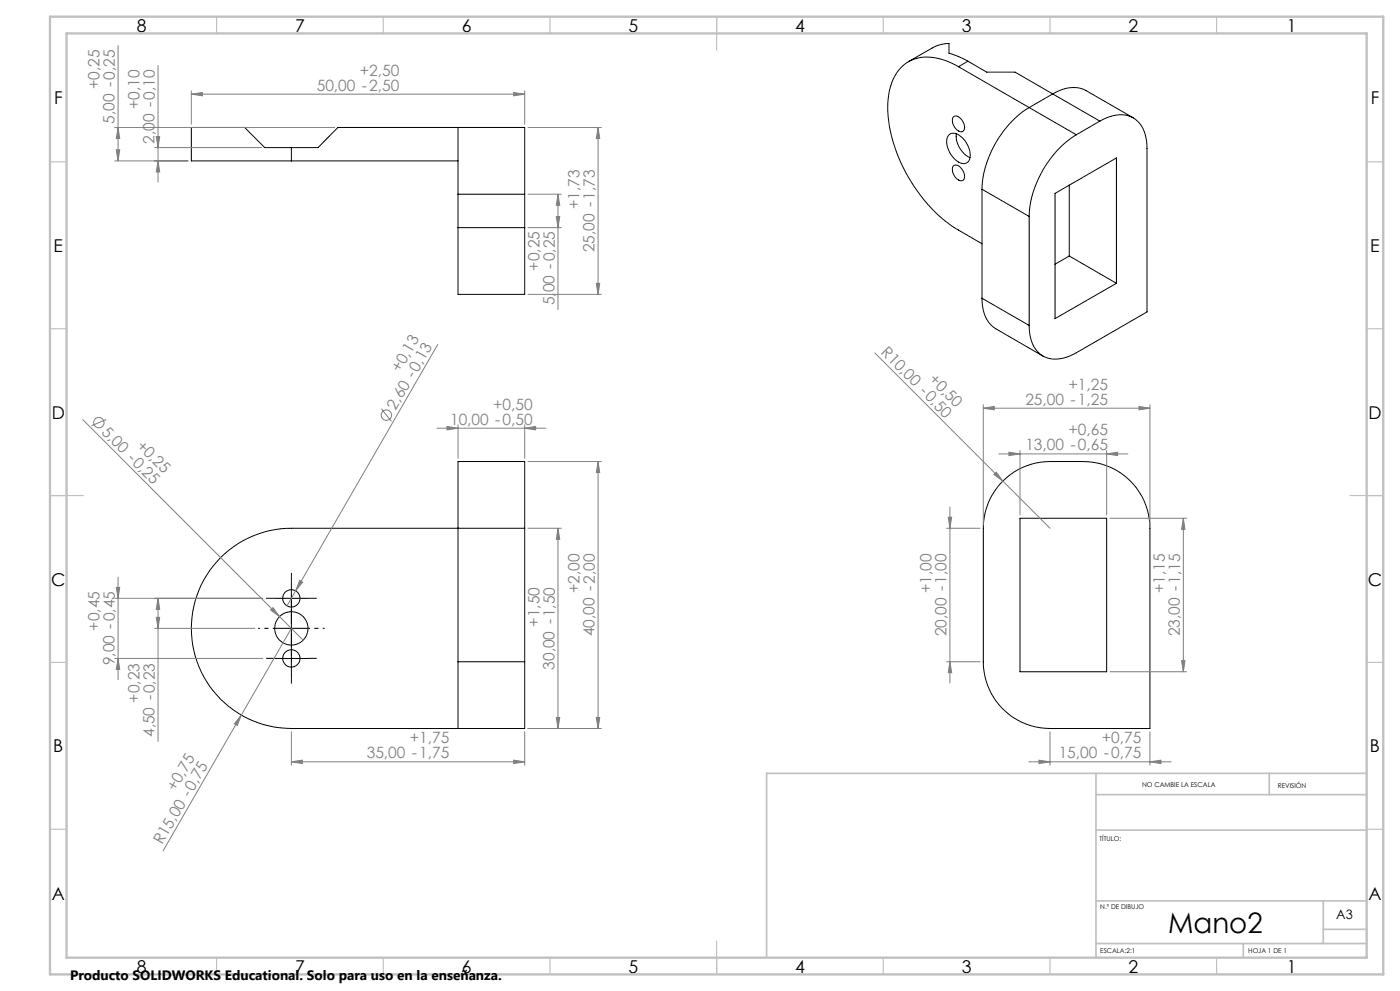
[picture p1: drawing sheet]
<svg xmlns="http://www.w3.org/2000/svg" width="420mm" height="297mm" viewBox="0 0 420 297" stroke-linecap="round" stroke-linejoin="round" font-family="sans-serif">
<g fill="none" stroke="#000" stroke-width=".3">
<path d="M287.5 20a15.8 15.8 0 0 0-14.1-1.9 12.6 12.6 0 0 0-6.8 10.2 39.6 39.6 0 0 0 5.9 24.8 43.3 43.3 0 0 0 15 15.9l7.1 4.1M287.5 20l35.4 20.4M290.4 18.3l-2.9-1.4-2.8-.9v-3l-2.1 .3-1.9 .6-8.2 4.6M290.4 18.3l5.6 3.3h8.5l25.5 14.7M290.4 18.3l-2.9 1.7M137.4 38.2v20M286.1 34.9a2.69 2.69 0 0 1 3.2 2.5 1.29 1.29 0 0 1 0 1.5 1.29 1.29 0 0 1-1.4 .5 3.5 3.5 0 0 1-2-4.3zM330 36.3a10.4 10.4 0 0 1 10-1 9.8 9.8 0 0 1 4.1 9.2v49l-21.2 12.2a10.4 10.4 0 0 1-10 1 9.8 9.8 0 0 1-4.1-9.2M330 36.3l-7.1 4.1M340 35.3l-14.2-8.1a9.9 9.9 0 0 0-10 .9l-7 4.1a31.1 31.1 0 0 0-14.2 24.5M87.4 44.2h8l6-6h56v20M87.4 44.2h-8l-6-6h-16v10h30"/>
<path d="M87.4 48.2h50M87.4 44.2v4M137.4 58.2v10M137.4 58.2h20M157.4 58.2v10M284.8 40.4a2.63 2.63 0 0 1 3.5 .5 6.9 6.9 0 0 1 2.4 7.2 2.27 2.27 0 0 1-3.6 .1 7.1 7.1 0 0 1-2.8-7.1zM286.1 49.6a1.98 1.98 0 0 1 2.6 1.2 2.55 2.55 0 0 1 .1 3.3 3.2 3.2 0 0 1-3.1-3.6zM286.9 40.1a7.4 7.4 0 0 0 4.1 7.1M294.6 56.7l14.2 8.2M294.6 56.7v32.7M316.5 58l18.4-10.7v37.6l-18.4 10.6zM320.8 55.5v21.2"/>
<path d="M322.9 40.4a31.1 31.1 0 0 0-14.1 24.5M137.4 68.2v20h20v-20M137.4 68.2h20M308.8 64.9v32.6M320.8 76.7l14.1 8.2M320.8 76.7l-4.3 2.5M294.6 89.4a10.1 10.1 0 0 0 4.1 9.1l14.2 8.2M294.6 89.4l14.2 8.1M157.4 158.3v-20h-20v60M157.4 158.3h-70a30 30 0 0 0-30 30 30 30 0 0 0 30 30h70v-20M157.4 158.3v40M300.8 144.2a19.9 19.9 0 0 1 14.2-5.9h10a20 20 0 0 1 20 20v60h-30a20 20 0 0 1-20-20v-40a20.1 20.1 0 0 1 5.8-14.1z"/>
<path d="M306 155.3h26v46h-26zM82.4 179.3h10M87.4 174.3v28M82.4 188.3h10M82.4 197.3h10M137.4 198.3v20M137.4 198.3h20"/>
<circle cx="87.4" cy="179.3" r="2.6"/>
<circle cx="87.4" cy="197.3" r="2.59"/>
<circle cx="87.4" cy="188.3" r="5"/>
</g>
<g fill="none" stroke="#808080" stroke-width=".3">
<path d="M35.4 13.6v34.6M47.4 19.6v35M34.4 38.2h66M35.4 38.2l.5 3.3h-1zM57.4 28.2l3.3-.5v1zM57.4 27.2v10M57.4 28.2h100M154.1 27.7l3.3 .5-3.3 .5zM157.4 27.2v10M158.4 38.2h22M179.4 38.2v50M179.4 38.2l.5 3.3h-1z"/>
<path d="M34.4 48.2h22M34.9 44.9h1l-.5 3.3zM46.4 44.2h32M46.9 40.9h1l-.5 3.3zM47.4 48.2l.5 3.3h-1zM158.4 58.2h10M167.4 58.2v34.6M167.4 58.2l.5 3.3h-1zM158.4 68.2h10M166.9 64.9h1l-.5 3.3zM158.4 88.2h22M178.9 84.9h1l-.5 3.3z"/>
<path d="M131.3 103.2l-42.6 73.9M262.4 105.8l38.4 38.4M24.9 125.8l59 59M31.9 125.7l-4.5 1.9M114.4 122.5l3 3.8M131.1 128.3h32.7M134.1 127.8l3.3 .5-3.3 .5zM137.4 127.3v10M157.4 128.3l3.3-.5v1zM157.4 127.3v10M158.4 138.3h22M179.4 138.3v80"/>
<path d="M179.4 138.3l.5 3.3h-1zM295 122.3l3.3-.5v1zM295 121.3v36M295 122.3h50M299.6 136h38.7M302.7 135.5l3.3 .5-3.3 .6zM306 135v19.3M332 136l3.3-.5v1.1zM332 135v19.3M341.7 121.8l3.3 .5-3.3 .5zM345 121.3v36M158.4 158.3h10"/>
<path d="M167.4 158.3v60M167.4 158.3l.5 3.3h-1zM284 158.3h10M284.5 155h1l-.5 3.3zM285 152v52.7M298.2 142.2l.7-.7 1.9 2.7zM300.8 144.2l14.2 14.1M333 155.3h23M355 155.3v46M355 155.3l.5 3.3h-1zM34.4 179.3h44.4M34.9 176h1l-.5 3.3z"/>
<path d="M35.4 173v30.7M47.4 179.3v42.9M47.4 179.3l.5 3.3h-1zM88.7 177.1l-2.6 4.5M89.9 174l.9 .5-2.1 2.6zM34.4 197.3h44.4M35.4 197.3l.5 3.3h-1zM46.4 188.3h30M46.9 185h1l-.5 3.3zM81.2 182.8l.7-.7 2 2.7zM83.9 184.8l7 7.1M87.4 188.3l-15 26"/>
<path d="M284 198.3h10M285 198.3l.5 3.3h-1zM354.5 198h1l-.5 3.3zM72.4 214.3l-1.2 3.1-.9-.5zM72.4 214.3l-23.5 40.7M87.4 219.3v10M157.4 219.3v10M158.4 218.3h22M166.9 215h1l-.5 3.3zM178.9 215h1l-.5 3.3zM315 219.3v10M333 201.3h23"/>
<path d="M345 219.3v10M87.4 228.3l3.3-.5v1zM87.4 228.3h70M154.1 227.8l3.3 .5-3.3 .5zM308.6 228.3h42.7M311.7 227.8l3.3 .5-3.3 .5zM345 228.3l3.3-.5v1z"/>
<circle cx="29.7" cy="126.7" r="1.57"/>
<circle cx="115.9" cy="124.4" r="1.56"/>
</g>
<path d="M82.4 188.3h-5M87.4 183.3v-5M87.4 193.3v5M92.4 188.3h5" fill="none" stroke="#000" stroke-width=".3" stroke-dasharray="15.2 1.3 1.3 1.3" stroke-dashoffset="14.6" stroke-linecap="butt"/>
<path d="M82.4 179.3h-2.6M87.4 174.3v-2.6M92.4 179.3h2.6M82.4 197.3h-2.6M87.4 192.3v-2.6M87.4 184.3v2.6M92.4 197.3h2.6M87.4 202.3v2.6" fill="none" stroke="#000" stroke-width=".3" stroke-dasharray="15.2 1.3 1.3 1.3" stroke-linecap="butt"/>
<g fill="none" stroke="#c0c0c0" stroke-width=".35">
<path d="M65 5v5M115 5v5M165 5v5M215 5v10M265 5v5M315 5v5M365 5v5M15 48.5h5M410 48.5h5M15 98.5h5M410 98.5h5M15 148.5h10"/>
<path d="M405 148.5h10M15 198.5h5M410 198.5h5M15 248.5h5M410 248.5h5M65 287v5M115 287v5M165 287v5M215 282v10M265 287v5M315 287v5M365 287v5"/>
</g>
<path d="M328.8 231.8v55.2M328.8 238.2h81.2M380.8 231.8v6.4M410 231.8h-180v55.2M328.8 248.8h81.2M328.8 270h81.2M397 270v12.8M397 278.5h13M328.8 282.8h81.2M373 282.8v4.2" fill="none" stroke="#c0c0c0" stroke-width=".5"/>
<path d="M15 5h400v287h-400zM20 10h390v277h-390z" fill="none" stroke="#c0c0c0" stroke-width=".7"/>
<g fill="#808080">
<path d="M81.2 182.8l.7-.7 2 2.7z"/>
<path d="M298.2 142.2l.7-.7 1.9 2.7z"/>
<path d="M72.4 214.3l-1.2 3.1-.9-.5z"/>
<path d="M89.9 174l.9 .5-2.1 2.6z"/>
<path d="M134.1 127.8l3.3 .5-3.3 .5zM157.4 128.3l3.3-.5v1zM302.7 135.5l3.3 .5-3.3 .6zM332 136l3.3-.5v1.1zM311.7 227.8l3.3 .5-3.3 .5zM345 228.3l3.3-.5v1zM57.4 28.2l3.3-.5v1zM154.1 27.7l3.3 .5-3.3 .5z"/>
<path d="M87.4 228.3l3.3-.5v1zM154.1 227.8l3.3 .5-3.3 .5z"/>
<path d="M46.9 40.9h1l-.5 3.3zM47.4 48.2l.5 3.3h-1zM35.4 38.2l.5 3.3h-1zM34.9 44.9h1l-.5 3.3z"/>
<path d="M34.9 176h1l-.5 3.3zM35.4 197.3l.5 3.3h-1zM47.4 179.3l.5 3.3h-1zM46.9 185h1l-.5 3.3zM167.4 158.3l.5 3.3h-1zM166.9 215h1l-.5 3.3zM179.4 138.3l.5 3.3h-1zM178.9 215h1l-.5 3.3zM355 155.3l.5 3.3h-1zM354.5 198h1l-.5 3.3zM284.5 155h1l-.5 3.3zM285 198.3l.5 3.3h-1zM179.4 38.2l.5 3.3h-1zM178.9 84.9h1l-.5 3.3zM167.4 58.2l.5 3.3h-1zM166.9 64.9h1l-.5 3.3z"/>
<path d="M295 122.3l3.3-.5v1zM341.7 121.8l3.3 .5-3.3 .5z"/>
</g>
<text font-size="8.5" x="350.4" y="279.7">Mano2</text>
<g font-size="5.3">
<text x="41" y="9.5">8</text>
<text x="88.5" y="9.5">7</text>
<text x="138.5" y="9.5">6</text>
<text x="188.5" y="9.5">5</text>
<text x="238.5" y="9.5">4</text>
<text x="288.5" y="9.5">3</text>
<text x="338.5" y="9.5">2</text>
<text x="386" y="9.5">1</text>
<text x="16.2" y="31.3">F</text>
<text x="411.2" y="31.3">F</text>
<text x="16.1" y="75.5">E</text>
<text x="411.1" y="75.5">E</text>
<text x="15.5" y="125.5">D</text>
<text x="410.5" y="125.5">D</text>
<text x="15.4" y="175.5">C</text>
<text x="410.4" y="175.5">C</text>
<text x="16" y="225.5">B</text>
<text x="411" y="225.5">B</text>
<text x="15.5" y="269.8">A</text>
<text x="410.5" y="269.8">A</text>
<text x="41" y="291.5">8</text>
<text x="88.5" y="291.5">7</text>
<text x="138.5" y="291.5">6</text>
<text x="188.5" y="291.5">5</text>
<text x="238.5" y="291.5">4</text>
<text x="288.5" y="291.5">3</text>
<text x="338.5" y="291.5">2</text>
<text x="386" y="291.5">1</text>
</g>
<g font-size="4.7" fill="#808080">
<text x="107.9" y="22.7">+2,50</text>
<text x="29.9" y="26.8" transform="rotate(-90 29.9 26.8)">+0,25</text>
<text x="95" y="27.1">50,00 -2,50</text>
<text x="41.9" y="32.8" transform="rotate(-90 41.9 32.8)">+0,10</text>
<text x="34.4" y="37.1" transform="rotate(-90 34.4 37.1)">5,00 -0,25</text>
<text x="46.4" y="43.1" transform="rotate(-90 46.4 43.1)">2,00 -0,10</text>
<text x="173.9" y="62.7" transform="rotate(-90 173.9 62.7)">+1,73</text>
<text x="178.4" y="75.6" transform="rotate(-90 178.4 75.6)">25,00 -1,73</text>
<text x="161.9" y="81.1" transform="rotate(-90 161.9 81.1)">+0,25</text>
<text x="166.4" y="91.5" transform="rotate(-90 166.4 91.5)">5,00 -0,25</text>
<text x="264.1" y="105.9" transform="rotate(45 264.1 105.9)">R10,00 -0,50</text>
<text x="120" y="111.8" transform="rotate(-60 120 111.8)">+0,13</text>
<text x="278.4" y="113.9" transform="rotate(45 278.4 113.9)">+0,50</text>
<text x="320.5" y="116.8">+1,25</text>
<text x="118.7" y="123" transform="rotate(-60 118.7 123)">2,60 -0,13</text>
<text x="147.9" y="122.8">+0,50</text>
<text x="307.6" y="121.2">25,00 -1,25</text>
<text x="30.3" y="129.7" transform="rotate(45 30.3 129.7)">5,00 -0,25</text>
<text x="135" y="127.2">10,00 -0,50</text>
<text x="320.5" y="130.5">+0,65</text>
<text x="40.8" y="133.8" transform="rotate(45 40.8 133.8)">+0,25</text>
<text x="307.6" y="135">13,00 -0,65</text>
<text x="173.9" y="177.8" transform="rotate(-90 173.9 177.8)">+2,00</text>
<text x="279.5" y="177.8" transform="rotate(-90 279.5 177.8)">+1,00</text>
<text x="349.5" y="177.8" transform="rotate(-90 349.5 177.8)">+1,15</text>
<text x="29.9" y="189.1" transform="rotate(-90 29.9 189.1)">+0,45</text>
<text x="161.9" y="187.8" transform="rotate(-90 161.9 187.8)">+1,50</text>
<text x="178.4" y="190.7" transform="rotate(-90 178.4 190.7)">40,00 -2,00</text>
<text x="283.9" y="190.7" transform="rotate(-90 283.9 190.7)">20,00 -1,00</text>
<text x="353.9" y="190.7" transform="rotate(-90 353.9 190.7)">23,00 -1,15</text>
<text x="34.4" y="199.4" transform="rotate(-90 34.4 199.4)">9,00 -0,45</text>
<text x="166.4" y="200.7" transform="rotate(-90 166.4 200.7)">30,00 -1,50</text>
<text x="41.9" y="210.6" transform="rotate(-90 41.9 210.6)">+0,23</text>
<text x="46.4" y="220.9" transform="rotate(-90 46.4 220.9)">4,50 -0,23</text>
<text x="110" y="227.2">35,00 -1,75</text>
<text x="122.9" y="222.8">+1,75</text>
<text x="317.6" y="227.2">15,00 -0,75</text>
<text x="330.5" y="222.8">+0,75</text>
<text x="52.7" y="237.4" transform="rotate(-60 52.7 237.4)">+0,75</text>
<text x="48.7" y="253.3" transform="rotate(-60 48.7 253.3)">R15,00 -0,75</text>
</g>
<text font-size="4.1" x="21" y="293.7">Producto SOLIDWORKS Educational. Solo para uso en la enseñanza.</text>
<text font-size="3.9" x="400.9" y="275.5">A3</text>
<g font-size="2">
<text x="342.6" y="236">NO CAMBIE LA ESCALA</text>
<text x="383.3" y="236.2">REVISIÓN</text>
<text x="329.9" y="251.9">TÍTULO:</text>
<text x="330.1" y="272.5">N.º DE DIBUJO</text>
<text x="330.1" y="285.6">ESCALA:2:1</text>
<text x="374.5" y="285.6">HOJA 1 DE 1</text>
</g>
</svg>
